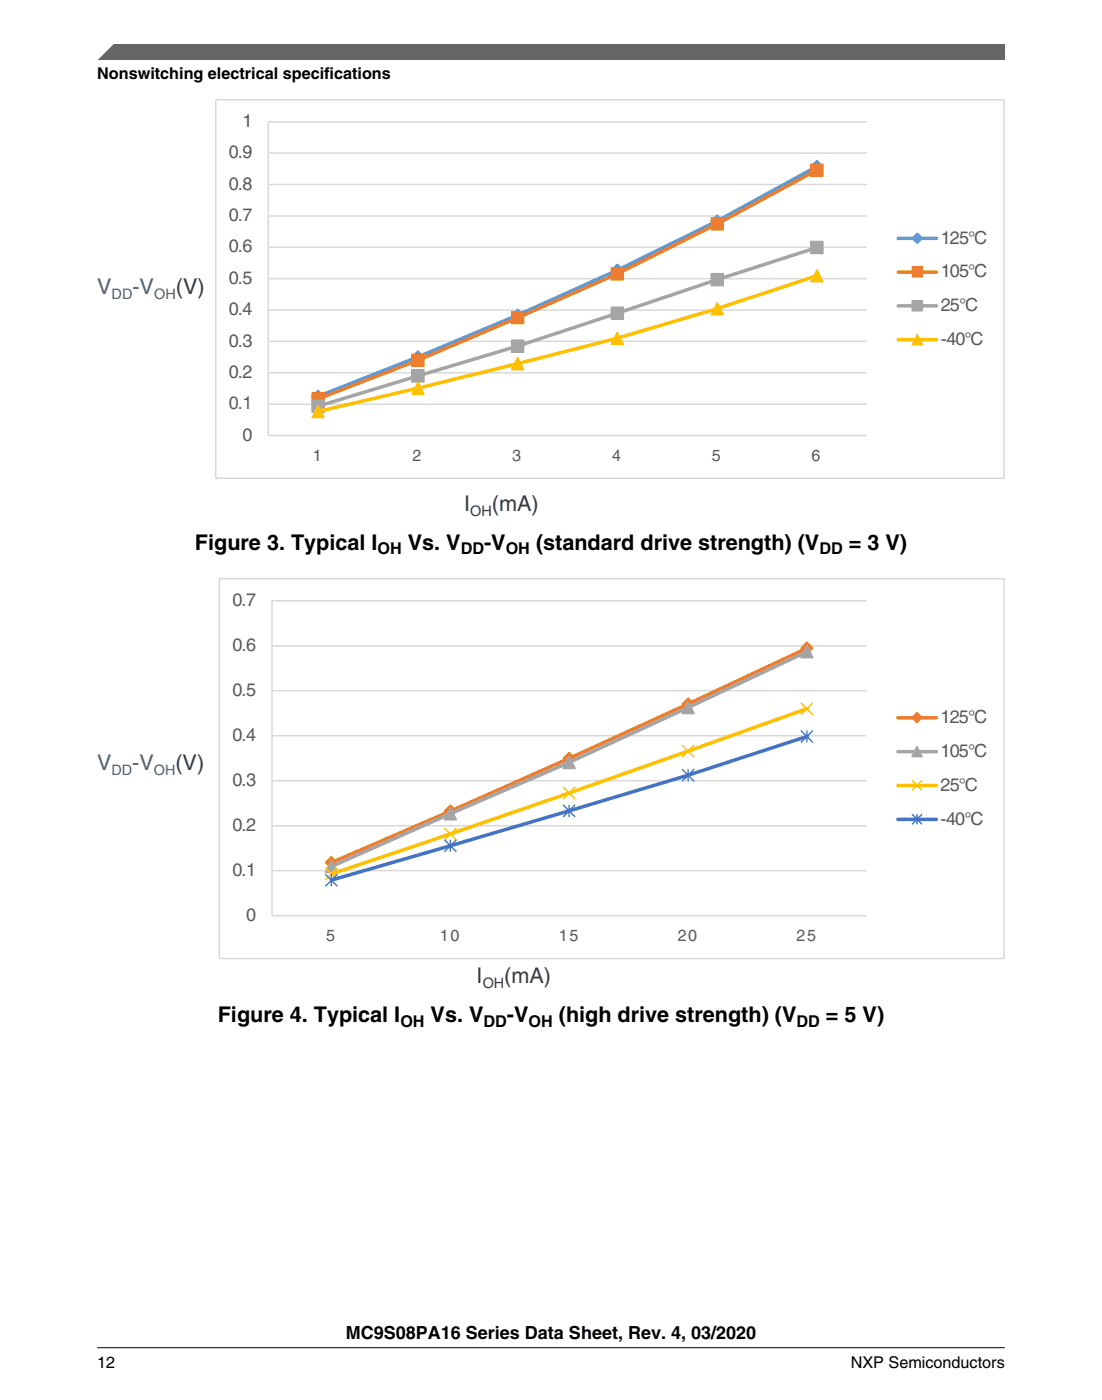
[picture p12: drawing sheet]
<svg xmlns="http://www.w3.org/2000/svg" width="216mm" height="274mm" viewBox="0 0 216 274" stroke-linecap="round" stroke-linejoin="round" font-family="sans-serif">
<path d="M52.6 36.2h117.2M52.6 30h117.2M169.8 23.9h-117.2v61.4h117.2M52.6 54.6h117.2M52.6 48.4h117.2M52.6 42.3h117.2M52.6 79.2h117.2M52.6 73h117.2M52.6 66.9h117.2M52.6 60.8h117.2" fill="none" stroke="#d9d9d9" stroke-width=".29"/>
<path d="M160.1 32.6a626.3 626.3 0 0 1-78.2 37.3l-19.6 7.8" fill="none" stroke="#5b9bd5" stroke-width=".69"/>
<path d="M62.3 76.5l1.2 1.2-1.2 1.1-1.2-1.1z" fill="#5b9bd5"/>
<path d="M62.3 76.5l1.2 1.2-1.2 1.1-1.2-1.1z" fill="none" stroke="#5b9bd5" stroke-width=".28"/>
<path d="M81.9 68.8l1.2 1.1-1.2 1.2-1.2-1.2z" fill="#5b9bd5"/>
<path d="M81.9 68.8l1.2 1.1-1.2 1.2-1.2-1.2z" fill="none" stroke="#5b9bd5" stroke-width=".28"/>
<path d="M101.4 60.6l1.2 1.2-1.2 1.1-1.2-1.1z" fill="#5b9bd5"/>
<path d="M101.4 60.6l1.2 1.2-1.2 1.1-1.2-1.1z" fill="none" stroke="#5b9bd5" stroke-width=".28"/>
<path d="M120.9 51.8l1.2 1.2-1.2 1.1-1.1-1.1z" fill="#5b9bd5"/>
<path d="M120.9 51.8l1.2 1.2-1.2 1.1-1.1-1.1z" fill="none" stroke="#5b9bd5" stroke-width=".28"/>
<path d="M140.5 42.1l1.2 1.2-1.2 1.2-1.2-1.2z" fill="#5b9bd5"/>
<path d="M140.5 42.1l1.2 1.2-1.2 1.2-1.2-1.2z" fill="none" stroke="#5b9bd5" stroke-width=".28"/>
<path d="M160 31.5l1.2 1.1-1.2 1.2-1.1-1.2z" fill="#5b9bd5"/>
<path d="M160 31.5l1.2 1.1-1.2 1.2-1.1-1.2z" fill="none" stroke="#5b9bd5" stroke-width=".28"/>
<path d="M160.1 33.3l-19.6 10.6-19.6 9.8-19.5 8.6-19.5 8.3-19.6 7.6" fill="none" stroke="#ed7d31" stroke-width=".69"/>
<path d="M61.1 77h2.4v2.4h-2.4z" fill="#ed7d31"/>
<path d="M61.1 77h2.4v2.4h-2.4z" fill="none" stroke="#ed7d31" stroke-width=".28"/>
<path d="M80.7 69.4h2.4v2.4h-2.4z" fill="#ed7d31"/>
<path d="M80.7 69.4h2.4v2.4h-2.4z" fill="none" stroke="#ed7d31" stroke-width=".28"/>
<path d="M100.2 61.1h2.4v2.3h-2.4z" fill="#ed7d31"/>
<path d="M100.2 61.1h2.4v2.3h-2.4z" fill="none" stroke="#ed7d31" stroke-width=".28"/>
<path d="M119.8 52.5h2.3v2.3h-2.3z" fill="#ed7d31"/>
<path d="M119.8 52.5h2.3v2.3h-2.3z" fill="none" stroke="#ed7d31" stroke-width=".28"/>
<path d="M139.3 42.7h2.4v2.4h-2.4z" fill="#ed7d31"/>
<path d="M139.3 42.7h2.4v2.4h-2.4z" fill="none" stroke="#ed7d31" stroke-width=".28"/>
<path d="M158.9 32.2h2.3v2.3h-2.3z" fill="#ed7d31"/>
<path d="M158.9 32.2h2.3v2.3h-2.3z" fill="none" stroke="#ed7d31" stroke-width=".28"/>
<path d="M160.1 48.5l-19.6 6.3-39.1 13-39.1 11.8" fill="none" stroke="#a5a5a5" stroke-width=".69"/>
<path d="M61.1 78.4h2.4v2.4h-2.4z" fill="#a5a5a5"/>
<path d="M61.1 78.4h2.4v2.4h-2.4z" fill="none" stroke="#a5a5a5" stroke-width=".28"/>
<path d="M80.7 72.5h2.4v2.3h-2.4z" fill="#a5a5a5"/>
<path d="M80.7 72.5h2.4v2.3h-2.4z" fill="none" stroke="#a5a5a5" stroke-width=".28"/>
<path d="M100.2 66.7h2.4v2.3h-2.4z" fill="#a5a5a5"/>
<path d="M100.2 66.7h2.4v2.3h-2.4z" fill="none" stroke="#a5a5a5" stroke-width=".28"/>
<path d="M119.8 60.2h2.3v2.4h-2.3z" fill="#a5a5a5"/>
<path d="M119.8 60.2h2.3v2.4h-2.3z" fill="none" stroke="#a5a5a5" stroke-width=".28"/>
<path d="M139.3 53.6h2.4v2.4h-2.4z" fill="#a5a5a5"/>
<path d="M139.3 53.6h2.4v2.4h-2.4z" fill="none" stroke="#a5a5a5" stroke-width=".28"/>
<path d="M158.9 47.3h2.3v2.4h-2.3z" fill="#a5a5a5"/>
<path d="M158.9 47.3h2.3v2.4h-2.3z" fill="none" stroke="#a5a5a5" stroke-width=".28"/>
<path d="M160.1 54l-19.6 6.5-19.6 5.8-39 9.8-19.6 4.5" fill="none" stroke="#ffc000" stroke-width=".69"/>
<path d="M62.3 79.4l1.2 2.4h-2.4z" fill="#ffc000"/>
<path d="M62.3 79.4l1.2 2.4h-2.4z" fill="none" stroke="#ffc000" stroke-width=".28"/>
<path d="M81.9 74.9l1.2 2.3h-2.4z" fill="#ffc000"/>
<path d="M81.9 74.9l1.2 2.3h-2.4z" fill="none" stroke="#ffc000" stroke-width=".28"/>
<path d="M101.4 70.1l1.2 2.3h-2.4z" fill="#ffc000"/>
<path d="M101.4 70.1l1.2 2.3h-2.4z" fill="none" stroke="#ffc000" stroke-width=".28"/>
<path d="M120.9 65.1l1.2 2.4h-2.3z" fill="#ffc000"/>
<path d="M120.9 65.1l1.2 2.4h-2.3z" fill="none" stroke="#ffc000" stroke-width=".28"/>
<path d="M140.5 59.3l1.2 2.4h-2.4z" fill="#ffc000"/>
<path d="M140.5 59.3l1.2 2.4h-2.4z" fill="none" stroke="#ffc000" stroke-width=".28"/>
<path d="M160 52.9l1.2 2.3h-2.3z" fill="#ffc000"/>
<path d="M160 52.9l1.2 2.3h-2.3z" fill="none" stroke="#ffc000" stroke-width=".28"/>
<path d="M176 46.7h7.5" fill="none" stroke="#5b9bd5" stroke-width=".69"/>
<path d="M178.7 46.7l1-1 1 1-1 1z" fill="#5b9bd5"/>
<path d="M178.7 46.7l1-1 1 1-1 1z" fill="none" stroke="#5b9bd5" stroke-width=".28"/>
<path d="M176 53.3h7.5" fill="none" stroke="#ed7d31" stroke-width=".69"/>
<path d="M178.7 52.3h2v2h-2z" fill="#ed7d31"/>
<path d="M178.7 52.3h2v2h-2z" fill="none" stroke="#ed7d31" stroke-width=".29"/>
<path d="M176 59.9h7.5" fill="none" stroke="#a5a5a5" stroke-width=".69"/>
<path d="M178.7 58.9h2v2h-2z" fill="#a5a5a5"/>
<path d="M178.7 58.9h2v2h-2z" fill="none" stroke="#a5a5a5" stroke-width=".29"/>
<path d="M176 66.6h7.5" fill="none" stroke="#ffc000" stroke-width=".69"/>
<path d="M179.7 65.6l1 1.9h-2z" fill="#ffc000"/>
<path d="M179.7 65.6l1 1.9h-2z" fill="none" stroke="#ffc000" stroke-width=".28"/>
<path d="M42.3 19.5h154.4v74.2h-154.4z" fill="none" stroke="#d9d9d9" stroke-width=".29"/>
<path d="M43 113.4h153.7v74.4h-153.7z" fill-rule="evenodd" fill="#fff"/>
<path d="M169.8 117.7h-116.5v61.7h116.5M53.3 135.3h116.5M53.3 126.6h116.5M53.3 153h116.5M53.3 144.2h116.5M53.3 170.6h116.5M53.3 161.8h116.5" fill="none" stroke="#d9d9d9" stroke-width=".29"/>
<path d="M158.1 127a2449.7 2449.7 0 0 1-93.2 42" fill="none" stroke="#ed7d31" stroke-width=".69"/>
<path d="M63.7 169l1.2-1.2 1.2 1.2-1.2 1.2z" fill="#ed7d31"/>
<path d="M63.7 169l1.2-1.2 1.2 1.2-1.2 1.2z" fill="none" stroke="#ed7d31" stroke-width=".28"/>
<path d="M87.1 158.9l1.1-1.1 1.2 1.1-1.2 1.2z" fill="#ed7d31"/>
<path d="M87.1 158.9l1.1-1.1 1.2 1.1-1.2 1.2z" fill="none" stroke="#ed7d31" stroke-width=".28"/>
<path d="M110.3 148.6l1.2-1.2 1.2 1.2-1.2 1.2z" fill="#ed7d31"/>
<path d="M110.3 148.6l1.2-1.2 1.2 1.2-1.2 1.2z" fill="none" stroke="#ed7d31" stroke-width=".28"/>
<path d="M134.8 136.8l1.2 1.1-1.2 1.2-1.2-1.2z" fill="#ed7d31"/>
<path d="M134.8 136.8l1.2 1.1-1.2 1.2-1.2-1.2z" fill="none" stroke="#ed7d31" stroke-width=".28"/>
<path d="M158.1 125.8l1.2 1.2-1.2 1.2-1.2-1.2z" fill="#ed7d31"/>
<path d="M158.1 125.8l1.2 1.2-1.2 1.2-1.2-1.2z" fill="none" stroke="#ed7d31" stroke-width=".28"/>
<path d="M158.1 127.7l-46.6 21.7-23.3 10-23.3 10.4" fill="none" stroke="#a5a5a5" stroke-width=".69"/>
<path d="M64.9 168.6l1.2 2.4h-2.4z" fill="#a5a5a5"/>
<path d="M64.9 168.6l1.2 2.4h-2.4z" fill="none" stroke="#a5a5a5" stroke-width=".28"/>
<path d="M88.2 158.3l1.2 2.3h-2.3z" fill="#a5a5a5"/>
<path d="M88.2 158.3l1.2 2.3h-2.3z" fill="none" stroke="#a5a5a5" stroke-width=".28"/>
<path d="M111.5 148.2l1.2 2.4h-2.4z" fill="#a5a5a5"/>
<path d="M111.5 148.2l1.2 2.4h-2.4z" fill="none" stroke="#a5a5a5" stroke-width=".28"/>
<path d="M134.8 137.5l1.2 2.3h-2.4z" fill="#a5a5a5"/>
<path d="M134.8 137.5l1.2 2.3h-2.4z" fill="none" stroke="#a5a5a5" stroke-width=".28"/>
<path d="M158.1 126.5l1.2 2.4h-2.4z" fill="#a5a5a5"/>
<path d="M158.1 126.5l1.2 2.4h-2.4z" fill="none" stroke="#a5a5a5" stroke-width=".28"/>
<path d="M158.1 138.9l-46.6 16.5-46.6 15.9" fill="none" stroke="#ffc000" stroke-width=".69"/>
<path d="M156.9 137.7l2.4 2.4M159.3 137.7l-2.4 2.4M110.3 154.2l2.4 2.4M112.7 154.2l-2.4 2.4M133.6 146l2.4 2.4M136 146l-2.4 2.4M63.7 170.1l2.4 2.3M66.1 170.1l-2.4 2.3M87.1 162.2l2.3 2.4M89.4 162.2l-2.3 2.4" fill="none" stroke="#ffc000" stroke-width=".28"/>
<path d="M158.1 144.3l-23.3 7.6-23.3 7-46.6 13.5" fill="none" stroke="#4472c4" stroke-width=".69"/>
<g fill="none" stroke="#4472c4" stroke-width=".28">
<path d="M110.3 157.7l2.4 2.4M111.5 157.7v2.4M112.7 157.7l-2.4 2.4M133.6 150.7l2.4 2.4M134.8 150.7v2.4M136 150.7l-2.4 2.4M156.9 143.1l2.4 2.4M158.1 143.1v2.4M159.3 143.1l-2.4 2.4M63.7 171.3l2.4 2.4M64.9 171.3v2.4M66.1 171.3l-2.4 2.4"/>
<path d="M87.1 164.5l2.3 2.4M88.2 164.5v2.4M89.4 164.5l-2.3 2.4"/>
</g>
<path d="M175.9 140.6h7.6" fill="none" stroke="#ed7d31" stroke-width=".69"/>
<path d="M178.7 140.6l1-1 .9 1-.9 1z" fill="#ed7d31"/>
<path d="M178.7 140.6l1-1 .9 1-.9 1z" fill="none" stroke="#ed7d31" stroke-width=".28"/>
<path d="M175.9 147.3h7.6" fill="none" stroke="#a5a5a5" stroke-width=".69"/>
<path d="M179.7 146.3l.9 2h-1.9z" fill="#a5a5a5"/>
<path d="M179.7 146.3l.9 2h-1.9z" fill="none" stroke="#a5a5a5" stroke-width=".28"/>
<path d="M175.9 153.9h7.6" fill="none" stroke="#ffc000" stroke-width=".69"/>
<path d="M178.7 152.9l1.9 2M180.6 152.9l-1.9 2" fill="none" stroke="#ffc000" stroke-width=".29"/>
<path d="M175.9 160.6h7.6" fill="none" stroke="#4472c4" stroke-width=".69"/>
<path d="M178.7 159.5l1.9 2M179.7 159.5v2M180.6 159.5l-1.9 2" fill="none" stroke="#4472c4" stroke-width=".29"/>
<path d="M43 113.4h153.7v74.4h-153.7z" fill="none" stroke="#d9d9d9" stroke-width=".29"/>
<path d="M19 11.7l5.7-3.1 172.2 .1v3z" fill="#666"/>
<path d="M22.5 8.6l-3.1 3.1" fill="none" stroke="#666" stroke-width=".28"/>
<path d="M19 264.1h177.8" fill="none" stroke="#000" stroke-width=".2"/>
<g font-size="4.2" fill="#4e6172">
<text x="19" y="57.5">V</text>
<text x="25.9" y="57.5">-V</text>
<text x="19" y="150.9">V</text>
<text x="25.9" y="150.9">-V</text>
</g>
<g font-size="4.2" fill="#2c3b4e">
<text x="34.4" y="57.5">(V)</text>
<text x="90.9" y="100.1">I</text>
<text x="96.4" y="100.1">(mA)</text>
<text x="34.4" y="150.9">(V)</text>
<text x="93.4" y="192.6">I</text>
<text x="98.8" y="192.6">(mA)</text>
</g>
<g font-size="4.2">
<text x="38.2" y="107.8">Figure 3. Typical I</text>
<text x="79.9" y="107.8">Vs. V</text>
<text x="94.8" y="107.8">-V</text>
<text x="105" y="107.8">(standard drive strength) (V</text>
<text x="166.3" y="107.8">= 3 V)</text>
<text x="42.7" y="200.3">Figure 4. Typical I</text>
<text x="84.4" y="200.3">Vs. V</text>
<text x="99.3" y="200.3">-V</text>
<text x="109.5" y="200.3">(high drive strength) (V</text>
<text x="161.8" y="200.3">= 5 V)</text>
</g>
<g font-size="3.5" fill="#595959">
<text x="47.5" y="24.9">1</text>
<text x="44.8" y="31">0.9</text>
<text x="44.8" y="37.2">0.8</text>
<text x="44.8" y="43.3">0.7</text>
<text x="184.3" y="47.7">125°C</text>
<text x="44.8" y="49.5">0.6</text>
<text x="44.8" y="55.6">0.5</text>
<text x="184.3" y="54.3">105°C</text>
<text x="44.8" y="61.8">0.4</text>
<text x="184.3" y="60.9">25°C</text>
<text x="44.8" y="67.9">0.3</text>
<text x="184.3" y="67.6">-40°C</text>
<text x="44.8" y="74.1">0.2</text>
<text x="44.8" y="80.2">0.1</text>
<text x="47.5" y="86.4">0</text>
<text x="45.5" y="118.7">0.7</text>
<text x="45.5" y="127.5">0.6</text>
<text x="45.5" y="136.4">0.5</text>
<text x="184.3" y="141.7">125°C</text>
<text x="45.5" y="145.2">0.4</text>
<text x="184.3" y="148.3">105°C</text>
<text x="45.5" y="154">0.3</text>
<text x="184.3" y="154.9">25°C</text>
<text x="184.3" y="161.6">-40°C</text>
<text x="45.5" y="162.8">0.2</text>
<text x="45.5" y="171.6">0.1</text>
<text x="48.2" y="180.4">0</text>
</g>
<text font-size="3.5" x="67.8" y="262.3">MC9S08PA16 Series Data Sheet, Rev. 4, 03/2020</text>
<g font-size="3.2">
<text x="19" y="15.5">Nonswitching electrical specifications</text>
<text x="74" y="108.6">OH</text>
<text x="90.3" y="108.6">DD</text>
<text x="99.1" y="108.6">OH</text>
<text x="160.5" y="108.6">DD</text>
<text x="78.4" y="201.2">OH</text>
<text x="94.7" y="201.2">DD</text>
<text x="103.5" y="201.2">OH</text>
<text x="156.1" y="201.2">DD</text>
<text x="19.1" y="268">12</text>
<text x="166.7" y="268">NXP Semiconductors</text>
</g>
<g font-size="3.2" fill="#595959">
<text x="61.3" y="90.3">1</text>
<text x="80.8" y="90.3">2</text>
<text x="100.4" y="90.3">3</text>
<text x="119.9" y="90.3">4</text>
<text x="139.5" y="90.3">5</text>
<text x="159" y="90.3">6</text>
<text x="63.9" y="184.4">5</text>
<text x="86.2" y="184.4">10</text>
<text x="109.5" y="184.4">15</text>
<text x="132.8" y="184.4">20</text>
<text x="156.1" y="184.4">25</text>
</g>
<g font-size="2.8" fill="#4e6172">
<text x="21.9" y="58.6">DD</text>
<text x="30.2" y="58.6">OH</text>
<text x="21.9" y="151.9">DD</text>
<text x="30.1" y="151.9">OH</text>
</g>
<g font-size="2.8" fill="#2c3b4e">
<text x="92.1" y="101.1">OH</text>
<text x="94.6" y="193.6">OH</text>
</g>
</svg>
